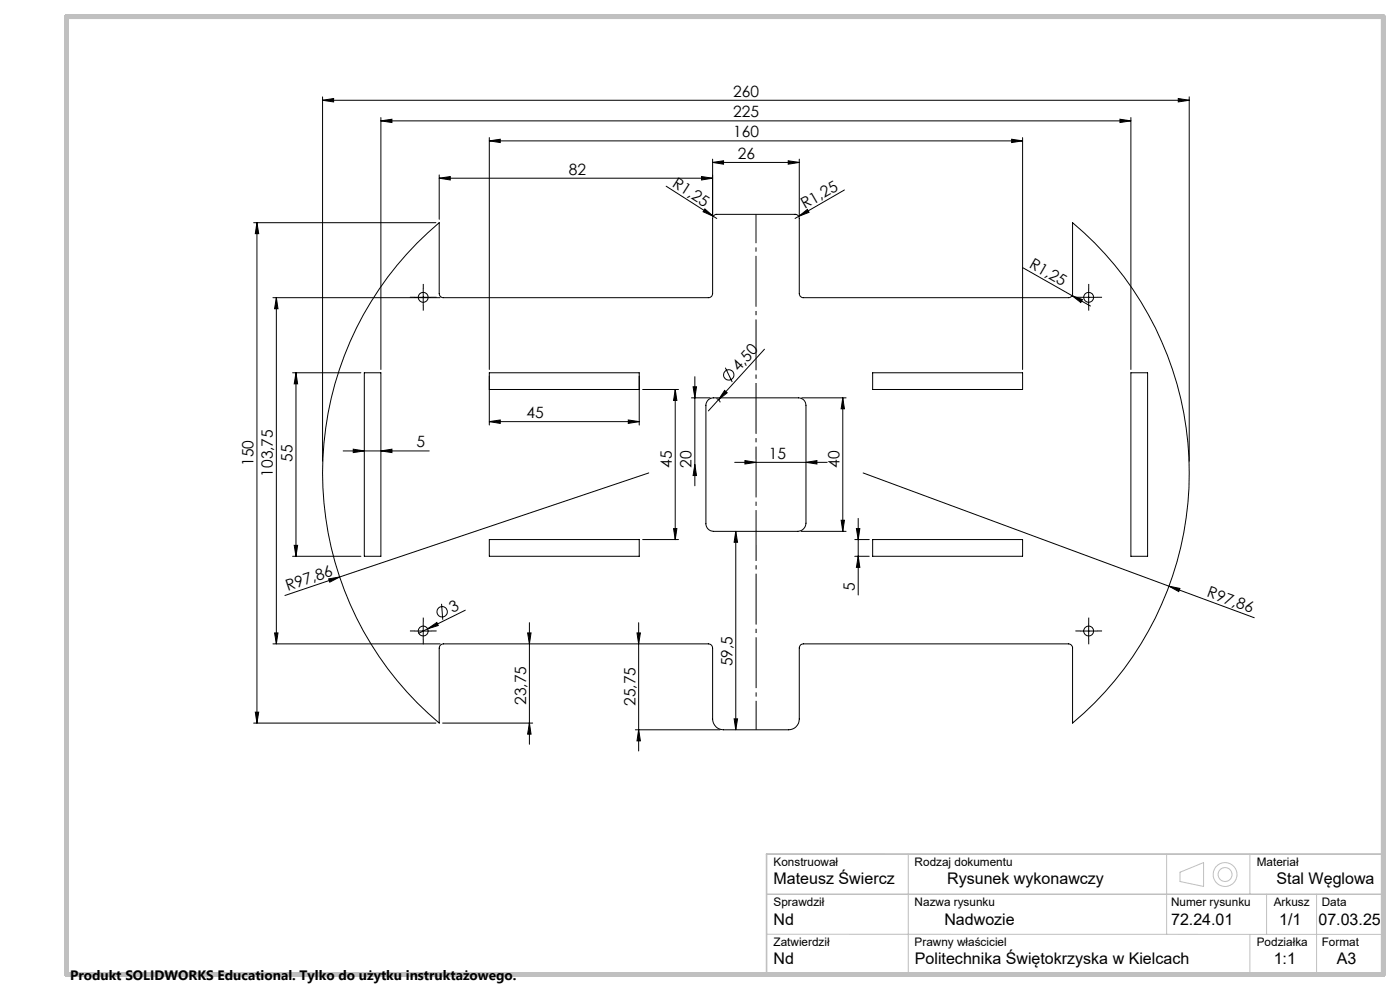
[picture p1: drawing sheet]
<svg xmlns="http://www.w3.org/2000/svg" width="420mm" height="297mm" viewBox="0 0 420 297" stroke-linecap="round" stroke-linejoin="round" font-family="sans-serif">
<g fill="none" stroke="#000" stroke-width=".3">
<path d="M96.8 30.1l3.3-.6v1zM96.8 29v109.2M96.8 30.1h260M114.3 36.2l3.3-.5v1zM114.3 35.2v75.5M114.3 36.2h225M336 35.7l3.3 .5-3.3 .5zM339.3 35.2v75.5M353.5 29.5l3.3 .6-3.3 .4zM356.8 29v109.2M131.8 53.4l3.3-.5v1zM131.8 52.4v13.3"/>
<path d="M131.8 53.4h82M146.8 42.2l3.3-.5v1zM146.8 41.2v69.5M146.8 42.2h160M199.8 55.8l14.2 9M210.5 52.9l3.3 .5-3.3 .5zM213.8 48.7l3.3-.5v1zM213.8 47.7v16.8M213.8 48.7h26M236.5 48.2l3.3 .5-3.3 .5zM239.8 47.7v16.8M253.3 56.9l-13.7 7.9"/>
<path d="M303.5 41.7l3.3 .5-3.3 .5zM306.8 41.2v69.5M76.1 66.7h54.7M77.1 66.7l.5 3.3h-1zM77.1 66.7v150M125.2 72.8l6.6-6.1v21.3a1.26 1.26 0 0 0 1.2 1.2h79.5a1.21 1.21 0 0 0 1.3-1.2v-22.5a1.21 1.21 0 0 1 1.2-1.3h23.5a1.21 1.21 0 0 1 1.3 1.3v22.5a1.21 1.21 0 0 0 1.2 1.2h79.5a1.21 1.21 0 0 0 1.3-1.2v-21.3a97.8 97.8 0 0 1 0 150v-22.5a1.26 1.26 0 0 0-1.3-1.2h-79.5a1.21 1.21 0 0 0-1.2 1.2v21.3a3.2 3.2 0 0 1-3.2 3.2h-19.5a3.3 3.3 0 0 1-3.3-3.2v-21.3a1.26 1.26 0 0 0-1.3-1.2h-79.5a1.33 1.33 0 0 0-1.2 1.2v22.5a97.8 97.8 0 0 1-6.6-143.9zM211.5 62.6l2.5 2.2-3.1-1.3zM214 64.8l1 .7M239.6 64.8l2.6-2 .5 .8zM239.6 64.8l-1.1 .7M81.9 89.2h50.1M82.9 89.2v103.8"/>
<path d="M82.9 89.2l.5 3.3h-1zM124.5 89.1h5M127 86.6v5M306.9 80.3l14.7 8.3M321.6 88.6l3.1 1.2-.5 .9zM321.6 88.6l5.5 3.1M324.1 89.1h5M326.6 86.6v5M87.8 111.7h20.5M88.8 111.7v55M88.8 111.7l.5 3.3h-1zM109.3 111.7h5v55h-5z"/>
<path d="M146.8 116.7h45M192.8 116.7h10.8M202.6 116.7l.5 3.3h-1zM202.6 116.7v45M207.4 119.2h5.6M207.9 115.9h1.1l-.5 3.3zM208.5 112.9v32.7M212.4 119.9l.8-.5 .8-.2h25.5a2.23 2.23 0 0 1 2.3 2.3v35.3a2.54 2.54 0 0 1-2.4 2.4h-25.4a2.29 2.29 0 0 1-2.2-2.2v-35.5l.1-.9zM214.9 119.4l.7 .5 .5 .7M217.4 117l.8 .7-2.7 2.1zM217.6 110.2l2.1 4.3M229.3 104.7l-16.8 18.5"/>
<path d="M240.5 119.2h13.3M252.8 119.2l.5 3.3h-1zM252.8 119.2v40M261.8 111.7h45v5h-45zM339.3 111.7h5v55h-5zM102.9 135.1h25.9M106 134.6l3.3 .5-3.3 .5zM114.3 135.1l3.3-.5v1zM146.8 126.4l3.3-.5v1zM146.8 127.4v-15.7h45v15.7M146.8 126.4h45M188.5 125.9l3.3 .5-3.3 .5z"/>
<path d="M208.5 139.2l.5 3.3h-1.1zM220.4 138.6h27.7M223.5 138l3.3 .6-3.3 .5zM241.8 138.6l3.3-.6v1.1zM194.6 141.7l-92.7 31.2M202.1 158.4h1l-.5 3.3zM220.7 159.2l.6 3.3h-1.1zM220.7 159.2v59.5M240.3 159.2h13.5M252.3 155.9h1l-.5 3.3zM256.9 158.4h1.1l-.5 3.3zM257.5 155.4v22.9"/>
<path d="M258.9 141.7l91.8 34M87.8 166.7h20.5M88.3 163.4h1l-.5 3.3zM98.6 173.5l3.3-.6-3 1.6zM101.9 172.9l-16.4 5.6M146.8 161.7h45v5h-45zM192.8 161.7h10.8M256.4 166.7h4.4M256.4 161.7h4.4M257.5 166.7l.5 3.3h-1.1zM261.8 161.7h45v5h-45zM350.7 175.7l3.3 .7-.4 .9z"/>
<path d="M350.7 175.7l25.6 9.4M81.9 193h50.1M82.4 189.7h1l-.5 3.3zM124.5 189.1h5M127 186.6v5M128.3 188.5l2.8-2 .4 1zM128.3 188.5l-2.7 1.3M132.5 181l.3 4.7M139.6 182.9l-11.3 5.6M158.3 189.7h1l-.5 3.3zM158.8 186.6v36.5M191.1 189.7h1l-.5 3.3z"/>
<path d="M191.6 186.6v38.5M324.1 189.1h5M326.6 186.6v5M76.1 216.7h54.7M76.6 213.4h1l-.5 3.3zM132.8 216.7h27M158.8 216.7l.5 3.3h-1zM190.6 218.7h25.4M191.6 218.7l.5 3.3h-1zM220.2 215.4h1.1l-.6 3.3z"/>
<circle cx="127" cy="89.1" r="1.49"/>
<circle cx="326.6" cy="89.1" r="1.5"/>
<circle cx="218.6" cy="112.4" r="1.55"/>
<circle cx="127" cy="189.1" r="1.49"/>
<circle cx="132.7" cy="183.3" r="1.56"/>
<circle cx="326.6" cy="189.1" r="1.5"/>
</g>
<g fill="none" stroke="#c0c0c0" stroke-width=".3">
<path d="M230 256h185M272.5 256v36M350 256v24M375 256v12M230 280h185M230 268h185M354 261.4l7.1-2.9v7.2l-7.1-1.5zM380 268v12M395 268v24M375 280v12"/>
<circle cx="367.5" cy="262.1" r="2.08"/>
<circle cx="367.5" cy="262.1" r="3.6"/>
</g>
<g fill="none" stroke="#000" stroke-width=".3" stroke-dasharray="15.2 1.3 1.3 1.3" stroke-linecap="butt">
<path d="M124.5 89.1h-1.5M127 86.6v-1.5M127 91.6v1.5M129.5 89.1h1.5M324.1 89.1h-1.5M326.6 86.6v-1.5M326.6 91.6v1.5M329.1 89.1h1.5M124.5 189.1h-1.5M127 186.6v-1.5M127 191.6v1.5M129.5 189.1h1.5"/>
<path d="M324.1 189.1h-1.5M326.6 186.6v-1.5M326.6 191.6v1.5M329.1 189.1h1.5"/>
</g>
<path d="M226.8 64.2v154.5" fill="none" stroke="#000" stroke-width=".3" stroke-dasharray="15.2 1.3 1.3 1.3" stroke-dashoffset="6.6" stroke-linecap="butt"/>
<g fill="#c0c0c0">
<path d="M19.8 148.5a.17 .17 0 0 1 .3 0 .17 .17 0 0 1-.3 0zM217.3 5a.2 .2 0 0 1 .4 0 .2 .2 0 0 1-.4 0zM414.8 148.5a.17 .17 0 0 1 .3 0 .17 .17 0 0 1-.3 0zM217.3 292a.2 .2 0 0 1 .4 0 .2 .2 0 0 1-.4 0z"/>
<path d="M19.8 248.5a.17 .17 0 0 1 .3 0 .17 .17 0 0 1-.3 0zM414.8 248.5a.17 .17 0 0 1 .3 0 .17 .17 0 0 1-.3 0zM19.8 198.5a.17 .17 0 0 1 .3 0 .17 .17 0 0 1-.3 0zM414.8 198.5a.17 .17 0 0 1 .3 0 .17 .17 0 0 1-.3 0zM19.8 148.5a.17 .17 0 0 1 .3 0 .17 .17 0 0 1-.3 0zM414.8 148.5a.17 .17 0 0 1 .3 0 .17 .17 0 0 1-.3 0zM19.8 98.5a.17 .17 0 0 1 .3 0 .17 .17 0 0 1-.3 0zM414.8 98.5a.17 .17 0 0 1 .3 0 .17 .17 0 0 1-.3 0zM19.8 48.5a.17 .17 0 0 1 .3 0 .17 .17 0 0 1-.3 0zM414.8 48.5a.17 .17 0 0 1 .3 0 .17 .17 0 0 1-.3 0zM67.3 5a.2 .2 0 0 1 .4 0 .2 .2 0 0 1-.4 0zM67.3 292a.2 .2 0 0 1 .4 0 .2 .2 0 0 1-.4 0zM117.3 5a.17 .17 0 0 1 .3 0 .17 .17 0 0 1-.3 0zM117.3 292a.17 .17 0 0 1 .3 0 .17 .17 0 0 1-.3 0zM167.3 5a.2 .2 0 0 1 .4 0 .2 .2 0 0 1-.4 0zM167.3 292a.2 .2 0 0 1 .4 0 .2 .2 0 0 1-.4 0zM217.3 5a.2 .2 0 0 1 .4 0 .2 .2 0 0 1-.4 0zM217.3 292a.2 .2 0 0 1 .4 0 .2 .2 0 0 1-.4 0zM267.3 5a.2 .2 0 0 1 .4 0 .2 .2 0 0 1-.4 0zM267.3 292a.2 .2 0 0 1 .4 0 .2 .2 0 0 1-.4 0zM317.3 5a.17 .17 0 0 1 .3 0 .17 .17 0 0 1-.3 0zM317.3 292a.17 .17 0 0 1 .3 0 .17 .17 0 0 1-.3 0zM367.3 5a.2 .2 0 0 1 .4 0 .2 .2 0 0 1-.4 0zM367.3 292a.2 .2 0 0 1 .4 0 .2 .2 0 0 1-.4 0z"/>
</g>
<path d="M415 256h-185v36" fill="none" stroke="#c0c0c0" stroke-width=".5"/>
<path d="M20 5h395v287h-395z" fill="none" stroke="#c0c0c0" stroke-width="1.4"/>
<g fill="#000">
<path d="M211.5 62.6l2.5 2.2-3.1-1.3zM239.6 64.8l2.6-2 .5 .8zM321.6 88.6l3.1 1.2-.5 .9zM217.4 117l.8 .7-2.7 2.1zM98.6 173.5l3.3-.6-3 1.6zM350.7 175.7l3.3 .7-.4 .9zM128.3 188.5l2.8-2 .4 1z"/>
<path d="M353.5 29.5l3.3 .6-3.3 .4zM96.8 30.1l3.3-.6v1z"/>
<path d="M131.8 53.4l3.3-.5v1zM210.5 52.9l3.3 .5-3.3 .5z"/>
<path d="M77.1 66.7l.5 3.3h-1zM76.6 213.4h1l-.5 3.3zM207.9 115.9h1.1l-.5 3.3zM208.5 139.2l.5 3.3h-1.1zM220.7 159.2l.6 3.3h-1.1zM220.2 215.4h1.1l-.6 3.3zM256.9 158.4h1.1l-.5 3.3zM257.5 166.7l.5 3.3h-1.1zM158.3 189.7h1l-.5 3.3zM158.8 216.7l.5 3.3h-1zM252.8 119.2l.5 3.3h-1zM252.3 155.9h1l-.5 3.3zM202.6 116.7l.5 3.3h-1zM202.1 158.4h1l-.5 3.3z"/>
<path d="M114.3 135.1l3.3-.5v1zM106 134.6l3.3 .5-3.3 .5z"/>
<path d="M146.8 126.4l3.3-.5v1zM188.5 125.9l3.3 .5-3.3 .5zM114.3 36.2l3.3-.5v1zM336 35.7l3.3 .5-3.3 .5zM146.8 42.2l3.3-.5v1zM303.5 41.7l3.3 .5-3.3 .5zM213.8 48.7l3.3-.5v1zM236.5 48.2l3.3 .5-3.3 .5z"/>
<path d="M241.8 138.6l3.3-.6v1.1zM223.5 138l3.3 .6-3.3 .5z"/>
<path d="M88.3 163.4h1l-.5 3.3zM88.8 111.7l.5 3.3h-1z"/>
<path d="M82.4 189.7h1l-.5 3.3zM82.9 89.2l.5 3.3h-1zM191.6 218.7l.5 3.3h-1zM191.1 189.7h1l-.5 3.3z"/>
</g>
<g font-size="4.8">
<text x="232.1" y="265">Mateusz Świercz</text>
<text x="284.1" y="265">Rysunek wykonawczy</text>
<text x="383" y="265">Stal Węglowa</text>
<text x="232.1" y="277.2">Nd</text>
<text x="283.3" y="277.2">Nadwozie</text>
<text x="351.3" y="277.2">72.24.01</text>
<text x="383.8" y="277.2">1/1</text>
<text x="395.5" y="277.2">07.03.25</text>
<text x="232.1" y="289">Nd</text>
<text x="274.5" y="289">Politechnika Świętokrzyska w Kielcach</text>
<text x="382.1" y="289">1:1</text>
<text x="401" y="289">A3</text>
</g>
<g font-size="4.7">
<text x="220" y="29">260</text>
<text x="220" y="35.2">225</text>
<text x="220" y="41.2">160</text>
<text x="221.4" y="47.7">26</text>
<text x="170.6" y="52.4">82</text>
<text x="201.5" y="55.7" transform="rotate(32 201.5 55.7)">R1,25</text>
<text x="241.5" y="62.7" transform="rotate(-30 241.5 62.7)">R1,25</text>
<text x="308.5" y="80" transform="rotate(30 308.5 80)">R1,25</text>
<text x="221.6" y="111.6" transform="rotate(-48 221.6 111.6)">4,50</text>
<text x="157.9" y="125.3">45</text>
<text x="124.9" y="134.1">5</text>
<text x="230.7" y="137.5">15</text>
<text x="76.1" y="139.6" transform="rotate(-90 76.1 139.6)">150</text>
<text x="81.9" y="142.9" transform="rotate(-90 81.9 142.9)">103,75</text>
<text x="87.8" y="138.4" transform="rotate(-90 87.8 138.4)">55</text>
<text x="201.6" y="140.3" transform="rotate(-90 201.6 140.3)">45</text>
<text x="207.5" y="140.3" transform="rotate(-90 207.5 140.3)">20</text>
<text x="251.8" y="140.3" transform="rotate(-90 251.8 140.3)">40</text>
<text x="86.4" y="177.1" transform="rotate(-19 86.4 177.1)">R97,86</text>
<text x="256.5" y="177" transform="rotate(-90 256.5 177)">5</text>
<text x="361.9" y="178.7" transform="rotate(20 361.9 178.7)">R97,86</text>
<text x="135.7" y="183.7" transform="rotate(-26 135.7 183.7)">3</text>
<text x="219.8" y="199.7" transform="rotate(-90 219.8 199.7)">59,5</text>
<text x="157.8" y="211.3" transform="rotate(-90 157.8 211.3)">23,75</text>
<text x="190.6" y="211.6" transform="rotate(-90 190.6 211.6)">25,75</text>
</g>
<text font-size="4.1" x="21" y="293.7">Produkt SOLIDWORKS Educational. Tylko do użytku instruktażowego.</text>
<g font-size="3.5">
<text x="232.1" y="259.6">Konstruował</text>
<text x="274.4" y="259.6">Rodzaj dokumentu</text>
<text x="377" y="259.6">Materiał</text>
<text x="232.1" y="271.5">Sprawdził</text>
<text x="274.4" y="271.5">Nazwa rysunku</text>
<text x="351.3" y="271.5">Numer rysunku</text>
<text x="382.1" y="271.5">Arkusz</text>
<text x="396.5" y="271.5">Data</text>
<text x="232.1" y="283.5">Zatwierdził</text>
<text x="274.4" y="283.5">Prawny właściciel</text>
<text x="377" y="283.5">Podziałka</text>
<text x="396.5" y="283.5">Format</text>
</g>
</svg>
